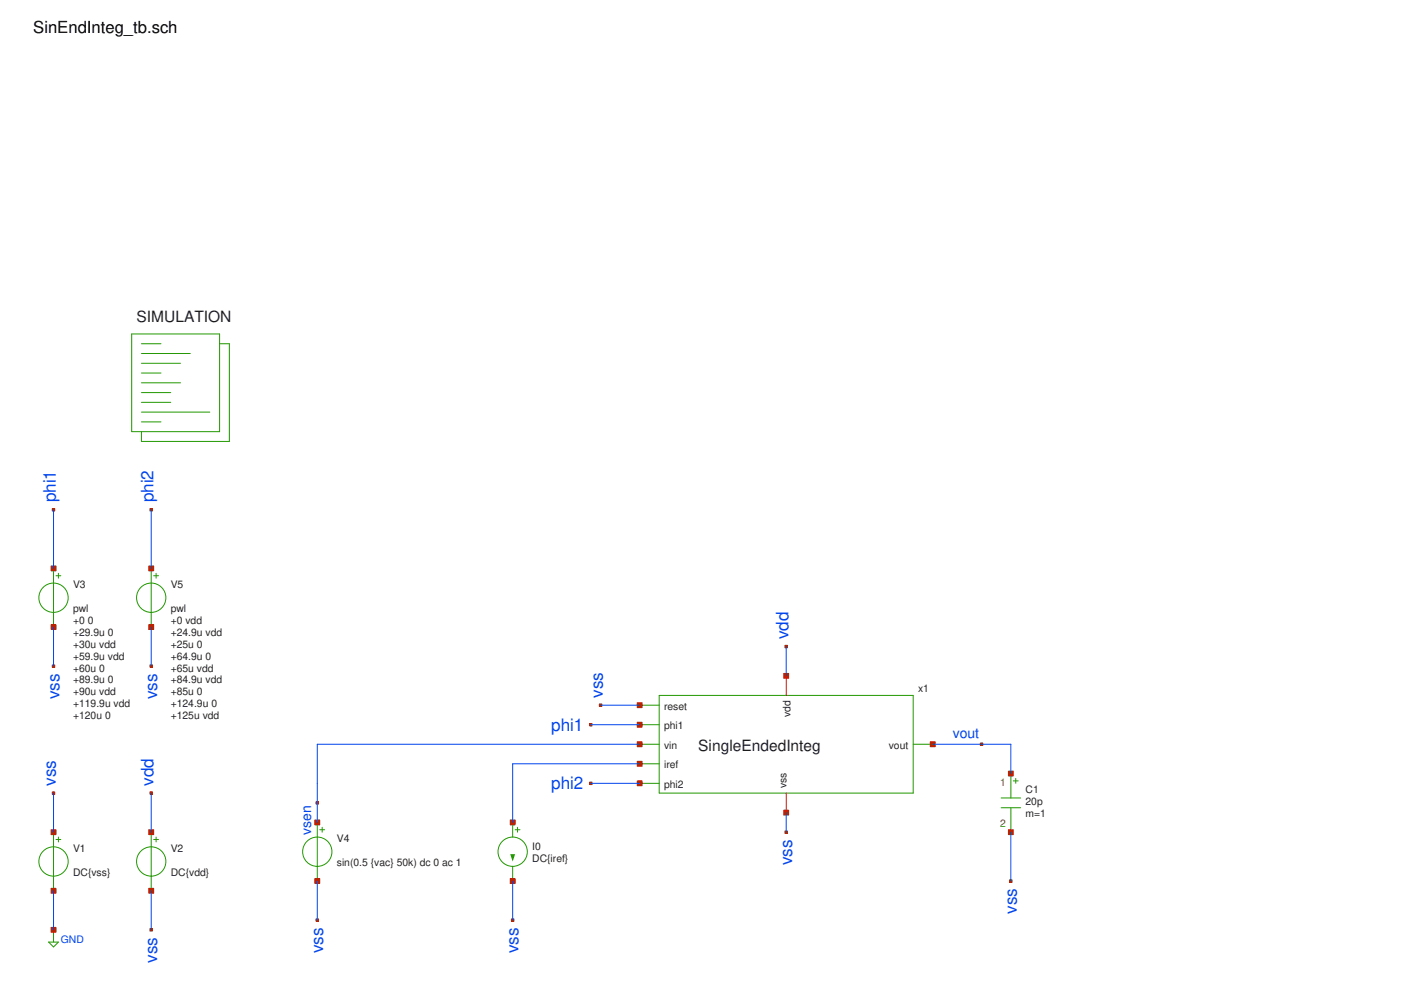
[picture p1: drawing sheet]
<svg xmlns="http://www.w3.org/2000/svg" width="297mm" height="210mm" viewBox="0 0 297 210" stroke-linecap="round" stroke-linejoin="round" font-family="sans-serif">
<g fill="none" stroke="#229800" stroke-width=".21">
<path d="M27.9 70.8h18.7v20.7h-18.7zM30 72.9h4.1M30 77h8.3M30 79.1h4.1M30 75h10.3M46.6 72.9h2v20.7h-18.6v-2.1M30 81.2h8.3M30 83.2h6.2M30 85.3h6.2M30 87.4h14.5M30 89.5h4.1M135.6 149.5h4.2"/>
<path d="M135.6 153.7h4.2M135.6 157.8h4.2M139.8 147.4h53.8v20.8h-53.8zM193.6 157.8h4.2M11.3 176.4v12.5M11.9 178h1M12.4 177.5v1M32.1 176.4v12.5M32.6 178h1M33.1 177.5v1M108.7 174.4v3.1M109.2 175.9h1"/>
<path d="M109.7 175.4v1M135.6 161.9h4.2M135.6 166.1h4.2M10.3 199.7h2.1l-1.1 1.1zM11.3 197.2v2.5M108.7 183.7v3.1"/>
<circle cx="11.3" cy="182.7" r="3.1"/>
<circle cx="32.1" cy="182.7" r="3.1"/>
</g>
<path d="M108.7 179v2.1h.5l-.5 1.6-.5-1.6h.5z" fill="#229800"/>
<g fill="none" stroke="#229800" stroke-width=".21">
<path d="M11.3 120.5v12.4M11.9 122.1h1M12.4 121.6v1M32.1 120.5v12.4M32.6 122.1h1M33.1 121.6v1M67.3 174.4v12.4M67.8 175.9h1M68.3 175.4v1M212.3 169.2h4.1M212.3 171.3h4.1M214.3 164v5.2"/>
<path d="M214.3 171.3v5.1M214.8 165.6h1.1M215.4 165v1.1"/>
<circle cx="11.3" cy="126.7" r="3.1"/>
<circle cx="32.1" cy="126.7" r="3.1"/>
<circle cx="67.3" cy="180.6" r="3.1"/>
<circle cx="108.7" cy="180.6" r="3.1"/>
</g>
<path d="M135.1 149h1v1h-1z" fill="none" stroke="#ba2200" stroke-width=".21"/>
<path d="M135.1 149h1v1h-1z" fill="#ba2200"/>
<path d="M135.1 153.1h1v1.1h-1z" fill="none" stroke="#ba2200" stroke-width=".21"/>
<path d="M135.1 153.1h1v1.1h-1z" fill="#ba2200"/>
<path d="M166.2 142.8h1v1h-1z" fill="none" stroke="#ba2200" stroke-width=".21"/>
<path d="M166.2 142.8h1v1h-1z" fill="#ba2200"/>
<path d="M135.1 157.3h1v1h-1z" fill="none" stroke="#ba2200" stroke-width=".21"/>
<path d="M135.1 157.3h1v1h-1z" fill="#ba2200"/>
<path d="M197.2 157.3h1.1v1h-1.1z" fill="none" stroke="#ba2200" stroke-width=".21"/>
<path d="M197.2 157.3h1.1v1h-1.1z" fill="#ba2200"/>
<path d="M135.1 161.4h1v1.1h-1z" fill="none" stroke="#ba2200" stroke-width=".21"/>
<path d="M135.1 161.4h1v1.1h-1z" fill="#ba2200"/>
<path d="M135.1 165.6h1v1h-1z" fill="none" stroke="#ba2200" stroke-width=".21"/>
<path d="M135.1 165.6h1v1h-1z" fill="#ba2200"/>
<path d="M166.2 171.8h1v1h-1z" fill="none" stroke="#ba2200" stroke-width=".21"/>
<path d="M166.2 171.8h1v1h-1z" fill="#ba2200"/>
<path d="M10.8 175.9h1.1v1.1h-1.1z" fill="none" stroke="#ba2200" stroke-width=".21"/>
<path d="M10.8 175.9h1.1v1.1h-1.1z" fill="#ba2200"/>
<path d="M10.8 188.4h1.1v1h-1.1z" fill="none" stroke="#ba2200" stroke-width=".21"/>
<path d="M10.8 188.4h1.1v1h-1.1z" fill="#ba2200"/>
<path d="M31.5 175.9h1.1v1.1h-1.1z" fill="none" stroke="#ba2200" stroke-width=".21"/>
<path d="M31.5 175.9h1.1v1.1h-1.1z" fill="#ba2200"/>
<path d="M31.5 188.4h1.1v1h-1.1z" fill="none" stroke="#ba2200" stroke-width=".21"/>
<path d="M31.5 188.4h1.1v1h-1.1z" fill="#ba2200"/>
<path d="M10.8 196.6h1.1v1.1h-1.1z" fill="none" stroke="#ba2200" stroke-width=".21"/>
<path d="M10.8 196.6h1.1v1.1h-1.1z" fill="#ba2200"/>
<path d="M31.8 167.9h.5v.5h-.5z" fill="none" stroke="#ba2200" stroke-width=".21"/>
<path d="M31.8 167.9h.5v.5h-.5z" fill="#ba2200"/>
<path d="M11.1 167.9h.5v.5h-.5z" fill="none" stroke="#ba2200" stroke-width=".21"/>
<path d="M11.1 167.9h.5v.5h-.5z" fill="#ba2200"/>
<path d="M31.8 196.9h.5v.5h-.5z" fill="none" stroke="#ba2200" stroke-width=".21"/>
<path d="M31.8 196.9h.5v.5h-.5z" fill="#ba2200"/>
<path d="M108.2 173.9h1v1h-1z" fill="none" stroke="#ba2200" stroke-width=".21"/>
<path d="M108.2 173.9h1v1h-1z" fill="#ba2200"/>
<path d="M108.2 186.3h1v1h-1z" fill="none" stroke="#ba2200" stroke-width=".21"/>
<path d="M108.2 186.3h1v1h-1z" fill="#ba2200"/>
<path d="M108.4 194.8h.6v.5h-.6z" fill="none" stroke="#ba2200" stroke-width=".21"/>
<path d="M108.4 194.8h.6v.5h-.6z" fill="#ba2200"/>
<path d="M166.4 136.8h.5v.5h-.5z" fill="none" stroke="#ba2200" stroke-width=".21"/>
<path d="M166.4 136.8h.5v.5h-.5z" fill="#ba2200"/>
<path d="M166.4 176.2h.5v.5h-.5z" fill="none" stroke="#ba2200" stroke-width=".21"/>
<path d="M166.4 176.2h.5v.5h-.5z" fill="#ba2200"/>
<path d="M207.9 157.5h.5v.6h-.5z" fill="none" stroke="#ba2200" stroke-width=".21"/>
<path d="M207.9 157.5h.5v.6h-.5z" fill="#ba2200"/>
<path d="M213.8 163.5h1v1h-1z" fill="none" stroke="#ba2200" stroke-width=".21"/>
<path d="M213.8 163.5h1v1h-1z" fill="#ba2200"/>
<path d="M213.8 175.9h1v1.1h-1z" fill="none" stroke="#ba2200" stroke-width=".21"/>
<path d="M213.8 175.9h1v1.1h-1z" fill="#ba2200"/>
<path d="M214.1 186.5h.5v.6h-.5z" fill="none" stroke="#ba2200" stroke-width=".21"/>
<path d="M214.1 186.5h.5v.6h-.5z" fill="#ba2200"/>
<path d="M127.1 149.3h.5v.5h-.5z" fill="none" stroke="#ba2200" stroke-width=".21"/>
<path d="M127.1 149.3h.5v.5h-.5z" fill="#ba2200"/>
<path d="M66.8 173.9h1v1h-1z" fill="none" stroke="#ba2200" stroke-width=".21"/>
<path d="M66.8 173.9h1v1h-1z" fill="#ba2200"/>
<path d="M66.8 186.3h1v1h-1z" fill="none" stroke="#ba2200" stroke-width=".21"/>
<path d="M66.8 186.3h1v1h-1z" fill="#ba2200"/>
<path d="M67 170h.5v.5h-.5z" fill="none" stroke="#ba2200" stroke-width=".21"/>
<path d="M67 170h.5v.5h-.5z" fill="#ba2200"/>
<path d="M67 194.8h.5v.5h-.5z" fill="none" stroke="#ba2200" stroke-width=".21"/>
<path d="M67 194.8h.5v.5h-.5z" fill="#ba2200"/>
<path d="M10.8 120h1.1v1h-1.1z" fill="none" stroke="#ba2200" stroke-width=".21"/>
<path d="M10.8 120h1.1v1h-1.1z" fill="#ba2200"/>
<path d="M10.8 132.4h1.1v1.1h-1.1z" fill="none" stroke="#ba2200" stroke-width=".21"/>
<path d="M10.8 132.4h1.1v1.1h-1.1z" fill="#ba2200"/>
<path d="M31.5 120h1.1v1h-1.1z" fill="none" stroke="#ba2200" stroke-width=".21"/>
<path d="M31.5 120h1.1v1h-1.1z" fill="#ba2200"/>
<path d="M31.5 132.4h1.1v1.1h-1.1z" fill="none" stroke="#ba2200" stroke-width=".21"/>
<path d="M31.5 132.4h1.1v1.1h-1.1z" fill="#ba2200"/>
<path d="M11.1 141h.5v.5h-.5z" fill="none" stroke="#ba2200" stroke-width=".21"/>
<path d="M11.1 141h.5v.5h-.5z" fill="#ba2200"/>
<path d="M31.8 141h.5v.5h-.5z" fill="none" stroke="#ba2200" stroke-width=".21"/>
<path d="M31.8 141h.5v.5h-.5z" fill="#ba2200"/>
<path d="M11.1 107.8h.5v.6h-.5z" fill="none" stroke="#ba2200" stroke-width=".21"/>
<path d="M11.1 107.8h.5v.6h-.5z" fill="#ba2200"/>
<path d="M31.8 107.8h.5v.6h-.5z" fill="none" stroke="#ba2200" stroke-width=".21"/>
<path d="M31.8 107.8h.5v.6h-.5z" fill="#ba2200"/>
<path d="M125 153.4h.5v.5h-.5z" fill="none" stroke="#ba2200" stroke-width=".21"/>
<path d="M125 153.4h.5v.5h-.5z" fill="#ba2200"/>
<path d="M125 165.8h.5v.5h-.5z" fill="none" stroke="#ba2200" stroke-width=".21"/>
<path d="M125 165.8h.5v.5h-.5z" fill="#ba2200"/>
<path d="M166.7 143.3v4.1M166.7 168.2v4.1" fill="none" stroke="#fe0000" stroke-width=".21"/>
<g fill="none" stroke="#0044ed" stroke-width=".21">
<path d="M11.3 108.1v12.4M32.1 108.1v12.4M11.3 132.9v8.3M32.1 132.9v8.3M166.7 137.1v6.2M125.3 153.7h10.3M127.3 149.5h8.3M135.6 157.8h-68.3v16.6M197.8 157.8h16.5v6.2M11.3 168.2v8.2M32.1 168.2v8.2M125.3 166.1h10.3"/>
<path d="M135.6 161.9h-26.9v12.5M166.7 172.3v4.1M214.3 176.4v10.4M11.3 188.9v8.3M32.1 188.9v8.3M67.3 186.8v8.3M108.7 186.8v8.3"/>
</g>
<g font-size="3.6" fill="#0044ed">
<text x="11.8" y="106.5" transform="rotate(-90 11.8 106.5)">phi1</text>
<text x="32.5" y="106.5" transform="rotate(-90 32.5 106.5)">phi2</text>
<text x="167.1" y="135.5" transform="rotate(-90 167.1 135.5)">vdd</text>
<text x="12.6" y="148.2" transform="rotate(-90 12.6 148.2)">vss</text>
<text x="33.3" y="148.2" transform="rotate(-90 33.3 148.2)">vss</text>
<text x="127.8" y="148" transform="rotate(-90 127.8 148)">vss</text>
<text x="116.9" y="154.9">phi1</text>
<text x="11.8" y="166.6" transform="rotate(-90 11.8 166.6)">vss</text>
<text x="32.5" y="166.6" transform="rotate(-90 32.5 166.6)">vdd</text>
<text x="116.9" y="167.3">phi2</text>
<text x="167.9" y="183.4" transform="rotate(-90 167.9 183.4)">vss</text>
<text x="215.6" y="193.8" transform="rotate(-90 215.6 193.8)">vss</text>
<text x="68.5" y="202.1" transform="rotate(-90 68.5 202.1)">vss</text>
<text x="109.9" y="202.1" transform="rotate(-90 109.9 202.1)">vss</text>
<text x="33.3" y="204.1" transform="rotate(-90 33.3 204.1)">vss</text>
</g>
<text font-size="3.5" x="7.1" y="7.1">SinEndInteg_tb.sch</text>
<g font-size="3.3" fill="#222">
<text x="29" y="68.3">SIMULATION</text>
<text x="148" y="159.2">SingleEndedInteg</text>
</g>
<g font-size="3" fill="#0044ed">
<text x="202" y="156.5">vout</text>
<text x="66" y="177" transform="rotate(-90 66 177)">vsen</text>
</g>
<g font-size="2.2" fill="#222">
<text x="15.5" y="124.6">V3</text>
<text x="36.2" y="124.6">V5</text>
<text x="15.5" y="129.8">pwl</text>
<text x="36.2" y="129.8">pwl</text>
<text x="15.5" y="132.3">+0 0</text>
<text x="15.5" y="134.8">+29.9u 0</text>
<text x="15.5" y="137.4">+30u vdd</text>
<text x="36.2" y="132.3">+0 vdd</text>
<text x="36.2" y="134.8">+24.9u vdd</text>
<text x="36.2" y="137.4">+25u 0</text>
<text x="15.5" y="139.9">+59.9u vdd</text>
<text x="15.5" y="142.4">+60u 0</text>
<text x="36.2" y="139.9">+64.9u 0</text>
<text x="36.2" y="142.4">+65u vdd</text>
<text x="15.5" y="144.9">+89.9u 0</text>
<text x="15.5" y="147.4">+90u vdd</text>
<text x="15.5" y="149.9">+119.9u vdd</text>
<text x="36.2" y="144.9">+84.9u vdd</text>
<text x="36.2" y="147.4">+85u 0</text>
<text x="36.2" y="149.9">+124.9u 0</text>
<text x="194.6" y="146.7">x1</text>
<text x="15.5" y="152.5">+120u 0</text>
<text x="36.2" y="152.5">+125u vdd</text>
<text x="140.8" y="150.5">reset</text>
<text x="140.8" y="154.6">phi1</text>
<text x="167.6" y="152" transform="rotate(-90 167.6 152)">vdd</text>
<text x="140.8" y="158.7">vin</text>
<text x="188.4" y="158.7">vout</text>
<text x="140.8" y="162.9">iref</text>
<text x="140.8" y="167">phi2</text>
<text x="166.8" y="167.1" transform="rotate(-90 166.8 167.1)">vss</text>
<text x="217.4" y="168.1">C1</text>
<text x="217.4" y="170.7">20p</text>
<text x="217.4" y="173.3">m=1</text>
<text x="71.4" y="178.5">V4</text>
<text x="15.5" y="180.5">V1</text>
<text x="15.5" y="185.7">DC{vss}</text>
<text x="36.2" y="180.5">V2</text>
<text x="36.2" y="185.7">DC{vdd}</text>
<text x="71.4" y="183.7">sin(0.5 {vac} 50k) dc 0 ac 1</text>
<text x="112.8" y="180.3">I0</text>
<text x="112.8" y="182.8">DC{iref}</text>
</g>
<g font-size="2.2" fill="#660">
<text x="212.1" y="166.6">1</text>
<text x="212.1" y="175.4">2</text>
</g>
<text font-size="2.2" fill="#0044ed" x="12.9" y="200">GND</text>
</svg>
